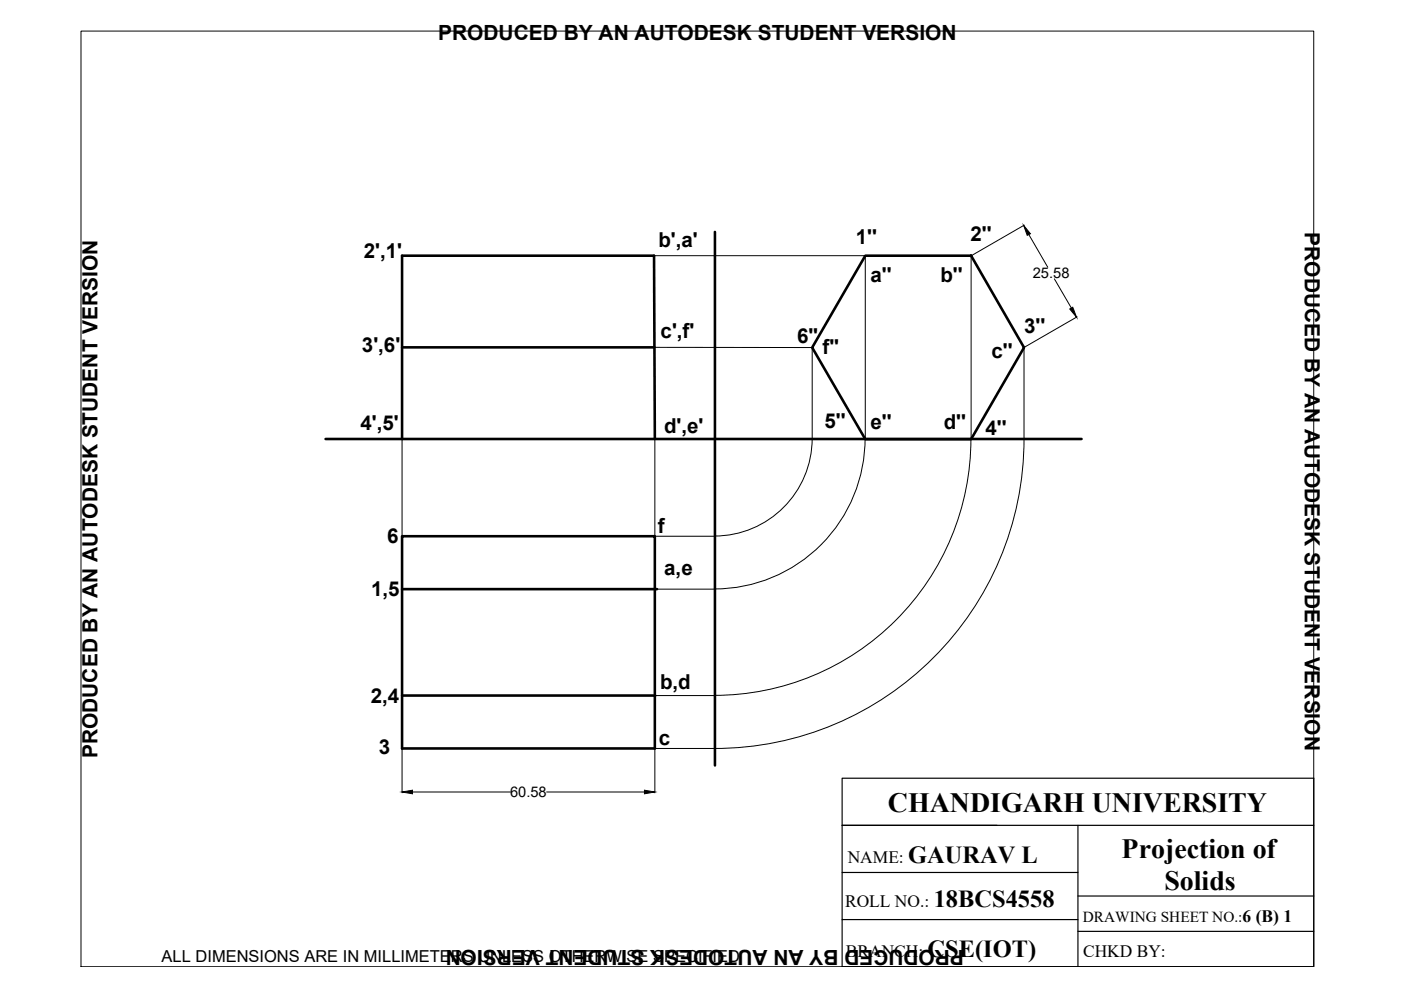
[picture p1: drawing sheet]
<svg xmlns="http://www.w3.org/2000/svg" width="297mm" height="210mm" viewBox="0 0 297 210" stroke-linecap="round" stroke-linejoin="round" font-family="sans-serif">
<!-- layer: thick continuous -->
<path d="M151.6 49.2v113.1M183.5 54.2h22.4l11.2 19.5-11.2 19.4h-22.4l-11.3-19.4zM85.2 73.6h53.6M69 93.1h160.3M85.2 93.1v-38.9h53.5l.1 38.9M85.2 113.7h53.6v45h-53.6zM85.2 124.9h54.1M85.2 147.5h53.7" fill="none" stroke="#000" stroke-width=".55"/>
<g fill="none" stroke="#000" stroke-width=".21">
<path d="M17.2 6.6h261.3v198.4h-261.3zM138.7 54.2h44.8v38.9M205.9 54.2v38.9M217.2 47.7l-11.3 6.5M218.1 49.7l4.1 7M223.5 59.1l3.6 6.2M138.8 73.6l33.4 .1v19.4M217.1 73.7v19.4a65.6 65.6 0 0 1-65.6 65.6h-12.7M228.4 67.2l-11.2 6.4M85.2 93.1v20.6M138.8 93.1v20.6h12.7M172.2 92.9a20.7 20.7 0 0 1-20.7 20.8"/>
<path d="M183.4 92.8a31.9 31.9 0 0 1-31.9 32.1M205.9 93a54.4 54.4 0 0 1-54.4 54.4l-12.6 .1M139.3 124.9h12.2M85.2 158.8v9.3M138.8 158.8v9.3M87.4 167.9h20.8M115.9 167.9h20.7"/>
</g>
<path d="M217 47.8l1.5 1.8-.7 .3zM226.8 65.5l.6-.4 .8 2.2zM85.2 167.9l2.2-.4v.8zM136.6 167.5l2.2 .4-2.2 .4z" fill="#000" stroke="#000" stroke-width=".21"/>
<!-- layer: 0 -->
<path d="M178.5 165h100v40h-100zM178.5 175h100M228.5 175v30M178.5 195h50M178.5 185h50M228.5 190h50M228.5 197.5h50" fill="none" stroke="#000" stroke-width=".25"/>
<g font-size="5.9">
<text x="188.2" y="172.2">CHANDIGARH UNIVERSITY</text>
<text x="237.8" y="182">Projection of</text>
<text x="246.9" y="188.7">Solids</text>
</g>
<g font-size="5.2">
<text x="192.6" y="183">GAURAV L</text>
<text x="198" y="192.2">18BCS4558</text>
<text x="196.7" y="202.8">CSE(IOT)</text>
</g>
<g font-size="4.4">
<text x="92.9" y="8.5">PRODUCED BY AN AUTODESK STUDENT VERSION</text>
<text x="139.6" y="52.3">b',a'</text>
<text x="181.5" y="51.7">1''</text>
<text x="205.8" y="51.2">2''</text>
<text x="276.6" y="49.3" transform="rotate(90 276.6 49.3)">PRODUCED BY AN AUTODESK STUDENT VERSION</text>
<text x="77.1" y="54.8">2',1'</text>
<text x="184.6" y="59.7">a''</text>
<text x="199.4" y="59.8">b''</text>
<text x="140.1" y="71.7">c',f'</text>
<text x="217.2" y="70.6">3''</text>
<text x="76.7" y="74.5">3',6'</text>
<text x="169" y="72.7">6''</text>
<text x="174.4" y="75">f''</text>
<text x="210.2" y="75.9">c''</text>
<text x="76.4" y="91.1">4',5'</text>
<text x="140.8" y="91.8">d',e'</text>
<text x="174.8" y="90.8">5''</text>
<text x="184.6" y="91">e''</text>
<text x="200.1" y="91">d''</text>
<text x="208.9" y="92.1">4''</text>
<text x="139.5" y="113.1">f</text>
<text x="82.1" y="115.2">6</text>
<text x="140.8" y="122">a,e</text>
<text x="78.7" y="126.4">1,5</text>
<text x="78.6" y="149">2,4</text>
<text x="139.9" y="146.1">b,d</text>
<text x="20.6" y="160.7" transform="rotate(-90 20.6 160.7)">PRODUCED BY AN AUTODESK STUDENT VERSION</text>
<text x="80.3" y="159.8">3</text>
<text x="139.7" y="158">c</text>
<text x="204.4" y="201.5" transform="rotate(180 204.4 201.5)">PRODUCED BY AN AUTODESK STUDENT VERSION</text>
</g>
<g font-size="3.7">
<text x="179.7" y="183">NAME:</text>
<text x="179.2" y="192.2">ROLL NO.:</text>
<text x="263.5" y="195.4">6 (B) 1</text>
<text x="179.4" y="202.8">BRANCH:</text>
<text x="229.6" y="202.8">CHKD BY:</text>
</g>
<text font-size="3.5" x="34.3" y="203.9">ALL DIMENSIONS ARE IN MILLIMETERS UNLESS OTHERWISE SPECIFIED</text>
<text font-size="3.2" x="229.6" y="195.4">DRAWING SHEET NO.:</text>
<g font-size="3.1">
<text x="219" y="59">25.58</text>
<text x="108.1" y="169">60.58</text>
</g>
</svg>
